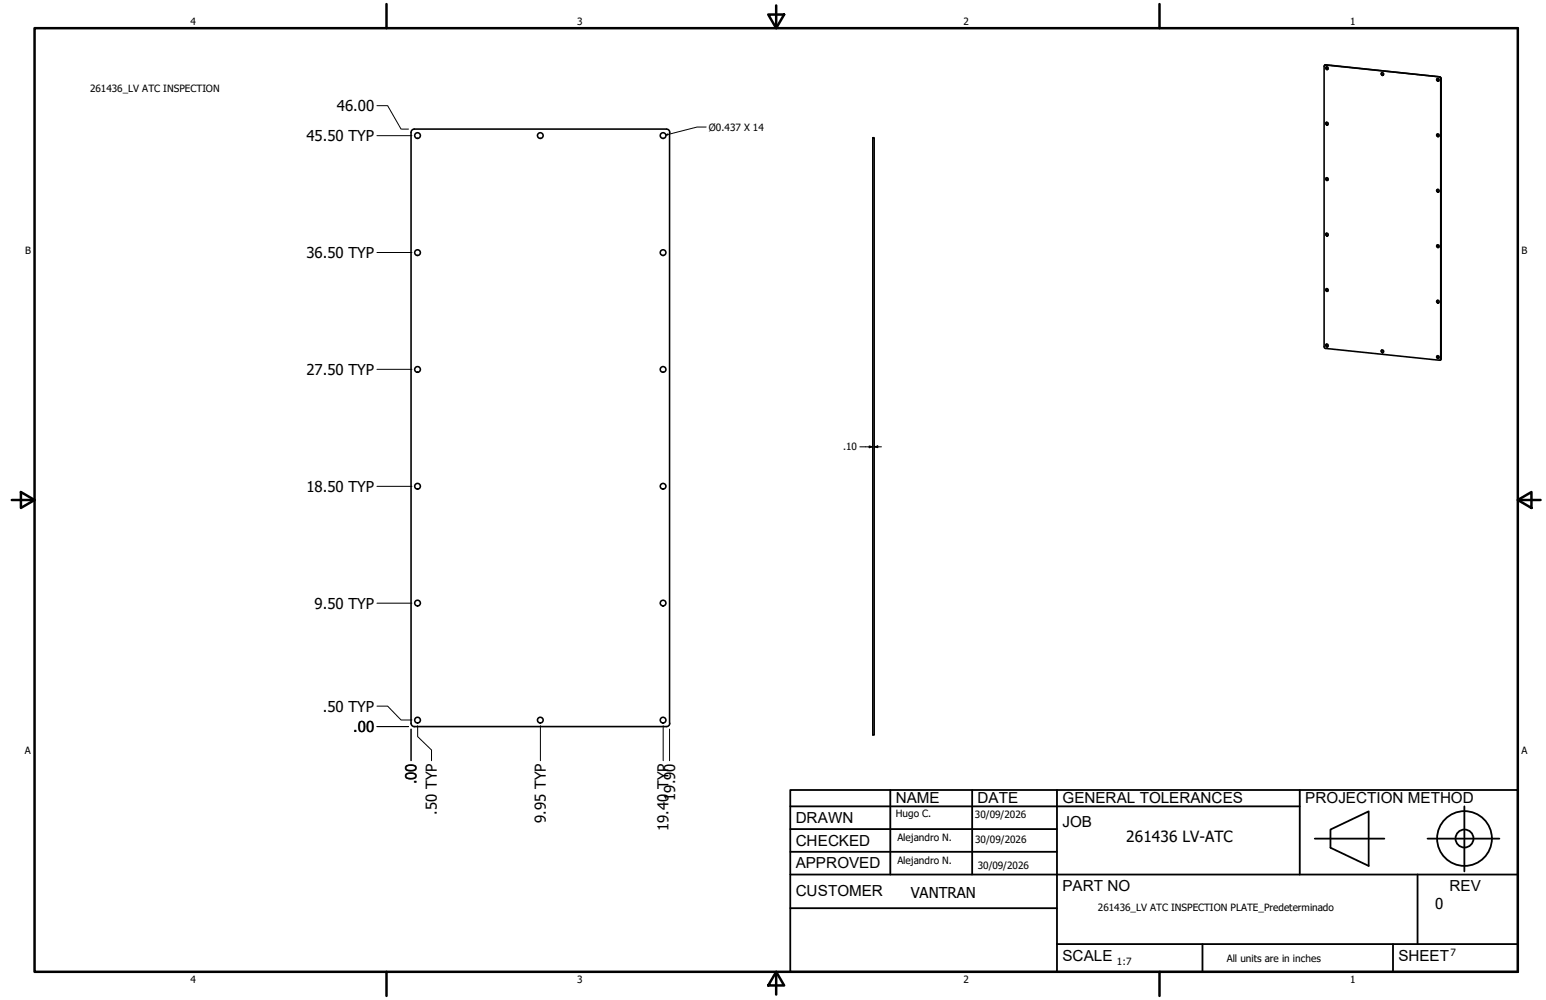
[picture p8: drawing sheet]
<svg xmlns="http://www.w3.org/2000/svg" width="432mm" height="279mm" viewBox="0 0 432 279" stroke-linecap="round" stroke-linejoin="round" font-family="sans-serif">
<!-- layer: Visible (ANSI) -->
<g fill="none" stroke="#000" stroke-width=".44">
<path d="M370.3 18.1l-.3 .1M370.5 18.7l-.1 .5 .4 .2M186.1 36.1h-70.4a.92 .92 0 0 0-.9 .9v165.1M186.2 36.1a.92 .92 0 0 1 .9 .9M187 37v165.1M243.8 38.5h.4v166.9h-.4zM370.5 34.2l-.1 .5 .4 .2M386 20.3l-.1 .5 .4 .2M401.4 37.5v.5l.4 .1M401.4 22v.5l.4 .1M402 21.5l.4 .3v78.7l-.4 .1-31.9-3.3-.3-.3v-78.6l.4-.2 32 3.3 .3 .2v78.6l-.2 .3M370.5 49.7l-.1 .5 .4 .2"/>
<path d="M401.4 53v.5l.4 .1M370.5 65.2l-.1 .5 .4 .1M401.4 68.5v.5l.4 .1M370.5 80.6l-.1 .6 .4 .1M370.5 96.1l-.1 .6 .4 .1M386 97.8l-.1 .5 .4 .2M401.4 83.9v.6l.4 .1M401.4 99.4v.5l.4 .2M114.8 202.1a.92 .92 0 0 0 .9 .9h70.4M187.1 202.1a.92 .92 0 0 1-.9 .9"/>
<circle cx="370.6" cy="19.1" r=".35"/>
<circle cx="116.6" cy="37.9" r=".79"/>
<circle cx="150.9" cy="37.9" r=".79"/>
<circle cx="185.2" cy="37.9" r=".79"/>
<circle cx="370.6" cy="34.6" r=".35"/>
<circle cx="386.1" cy="20.7" r=".37"/>
<circle cx="401.6" cy="22.3" r=".35"/>
<circle cx="401.6" cy="37.8" r=".35"/>
<circle cx="370.6" cy="50.1" r=".35"/>
<circle cx="401.6" cy="53.3" r=".35"/>
<circle cx="116.6" cy="70.6" r=".79"/>
<circle cx="185.2" cy="70.6" r=".79"/>
<circle cx="370.6" cy="65.6" r=".35"/>
<circle cx="401.6" cy="68.8" r=".35"/>
<circle cx="370.6" cy="96.6" r=".35"/>
<circle cx="370.6" cy="81.1" r=".35"/>
<circle cx="386.1" cy="98.2" r=".37"/>
<circle cx="401.6" cy="99.8" r=".35"/>
<circle cx="401.6" cy="84.3" r=".35"/>
<circle cx="116.6" cy="103.2" r=".79"/>
<circle cx="185.2" cy="103.2" r=".79"/>
<circle cx="116.6" cy="135.9" r=".79"/>
<circle cx="185.2" cy="135.9" r=".79"/>
<circle cx="116.6" cy="168.5" r=".79"/>
<circle cx="185.2" cy="168.5" r=".79"/>
<circle cx="116.6" cy="201.2" r=".79"/>
<circle cx="150.9" cy="201.2" r=".79"/>
<circle cx="185.2" cy="201.2" r=".79"/>
</g>
<!-- layer: Borde (ANSI) -->
<g fill="none" stroke="#000" stroke-width=".7">
<path d="M9.7 7.9h414.2v263.6h-414.2zM107.9 1.1v6.8M214.6 4.1h4.4l-2.2 3.8zM216.8 1.5v6.4M323.8 1.1v6.8M3.3 139.7h6.4M5.8 137.5l3.9 2.2-3.9 2.2zM423.9 139.7l3.8-2.2v4.4zM423.9 139.7h6.4M107.9 271.5v6.8M216.8 271.5l2.2 3.8h-4.4zM216.8 271.5v6.4"/>
<path d="M323.8 271.5v6.8"/>
</g>
<!-- layer: Title (ANSI)-1 -->
<g fill="none" stroke="#000" stroke-width=".51">
<path d="M220.7 220.7h203.2v50.8h-203.2zM220.7 225.3h142.3M220.7 231.6h74.5M220.7 238h74.5M248.7 220.7v23.6M271.5 220.7v23.6M295.2 220.7v50.8M363 220.7v23.6M367.2 234.3h19.5M371.6 231.8l10.7-5.1v15.2l-10.7-5zM398.7 234.3h20.1M409 225.3v18.2"/>
<path d="M220.7 244.3h203.2M220.7 253.7h74.5M395.9 244.3v19.5M295.2 263.8h128.7M335.9 263.8v7.7M389.1 263.8v7.7"/>
<circle cx="409" cy="234.3" r="7.7"/>
<circle cx="409" cy="234.3" r="2.51"/>
</g>
<!-- layer: Cota (ANSI) -->
<g fill="none" stroke="#000" stroke-width=".28">
<path d="M105.3 37.9h9.8M105.3 29.5h3l3.7 6.6h2.1M105.3 70.5h9.8M105.3 103.2h9.8M105.3 135.9h9.8M240.2 124.8h3.6M242.8 124.6l1 .2-1 .3zM244.2 124.8l1-.2v.5zM244.2 124.8h2M105.3 168.5h9.8M105.3 197.3h3l3.7 3.9h3.1M105.3 203h8.8"/>
<path d="M114.8 203.7v8.8M116.6 202.8v3l3.9 3.7v3M150.9 202.8v9.7M185.2 202.8v9.7M187 203.7v8.8"/>
</g>
<path d="M186 37.7l.4-.2 .1 .2zM197.2 35.5h-2.5l-8.7 2.2" fill="none" stroke="#000" stroke-width=".28"/>
<path d="M186 37.7l.4-.2 .1 .2z" fill="#000"/>
<!-- layer: Cota (ANSI) -->
<path d="M242.8 124.6l1 .2-1 .3zM244.2 124.8l1-.2v.5z" fill="#000"/>
<g font-size="4.3">
<text x="250.2" y="224.2">NAME</text>
<text x="273" y="224.2">DATE</text>
<text x="296.7" y="224.3">GENERAL TOLERANCES</text>
<text x="364.6" y="224.3">PROJECTION METHOD</text>
<text x="222.2" y="229.9">DRAWN</text>
<text x="296.7" y="230.9">JOB</text>
<text x="222.2" y="236.3">CHECKED</text>
<text x="314.6" y="235.1">261436 LV-ATC</text>
<text x="222.2" y="242.6">APPROVED</text>
<text x="222.2" y="250.3">CUSTOMER</text>
<text x="296.7" y="249">PART NO</text>
<text x="404.8" y="248.9">REV</text>
<text x="296.7" y="268.4">SCALE</text>
<text x="390.6" y="268.4">SHEET</text>
</g>
<g font-size="4.2">
<text x="94.1" y="31.1">46.00</text>
<text x="85.6" y="39.4">45.50 TYP</text>
<text x="85.6" y="72.1">36.50 TYP</text>
<text x="85.6" y="104.7">27.50 TYP</text>
<text x="85.6" y="137.4">18.50 TYP</text>
<text x="87.9" y="170.1">9.50 TYP</text>
<text x="90.2" y="198.8">.50 TYP</text>
<text x="98.7" y="204.5">.00</text>
<text x="116.3" y="219.1" transform="rotate(-90 116.3 219.1)">.00</text>
<text x="122" y="227.6" transform="rotate(-90 122 227.6)">.50 TYP</text>
<text x="188.5" y="223.7" transform="rotate(-90 188.5 223.7)">19.90</text>
<text x="152.5" y="229.9" transform="rotate(-90 152.5 229.9)">9.95 TYP</text>
<text x="186.8" y="232.2" transform="rotate(-90 186.8 232.2)">19.40 TYP</text>
<text x="254.4" y="250.8">VANTRAN</text>
<text x="400.9" y="254">0</text>
</g>
<g font-size="2.8">
<text x="53.2" y="6.9">4</text>
<text x="161.2" y="6.9">3</text>
<text x="269.1" y="6.9">2</text>
<text x="377.1" y="6.9">1</text>
<text x="25.1" y="25.7">261436_LV ATC INSPECTION</text>
<text x="198" y="36.5">Ø0.437 X 14</text>
<text x="7" y="70.9">B</text>
<text x="424.9" y="70.9">B</text>
<text x="235.5" y="125.9">.10</text>
<text x="6.9" y="210.6">A</text>
<text x="424.9" y="210.6">A</text>
<text x="250.2" y="228.3">Hugo C.</text>
<text x="272.3" y="228.4">30/09/2026</text>
<text x="250.6" y="234.9">Alejandro N.</text>
<text x="272.4" y="235.6">30/09/2026</text>
<text x="250.6" y="241.5">Alejandro N.</text>
<text x="273.1" y="242.8">30/09/2026</text>
<text x="306.6" y="254.5">261436_LV ATC INSPECTION PLATE_Predeterminado</text>
<text x="312" y="269.7">1:7</text>
<text x="342.6" y="268.7">All units are in inches</text>
<text x="405.1" y="267.1">7</text>
<text x="53.2" y="274.6">4</text>
<text x="161.2" y="274.6">3</text>
<text x="269.1" y="274.6">2</text>
<text x="377.1" y="274.6">1</text>
</g>
</svg>
